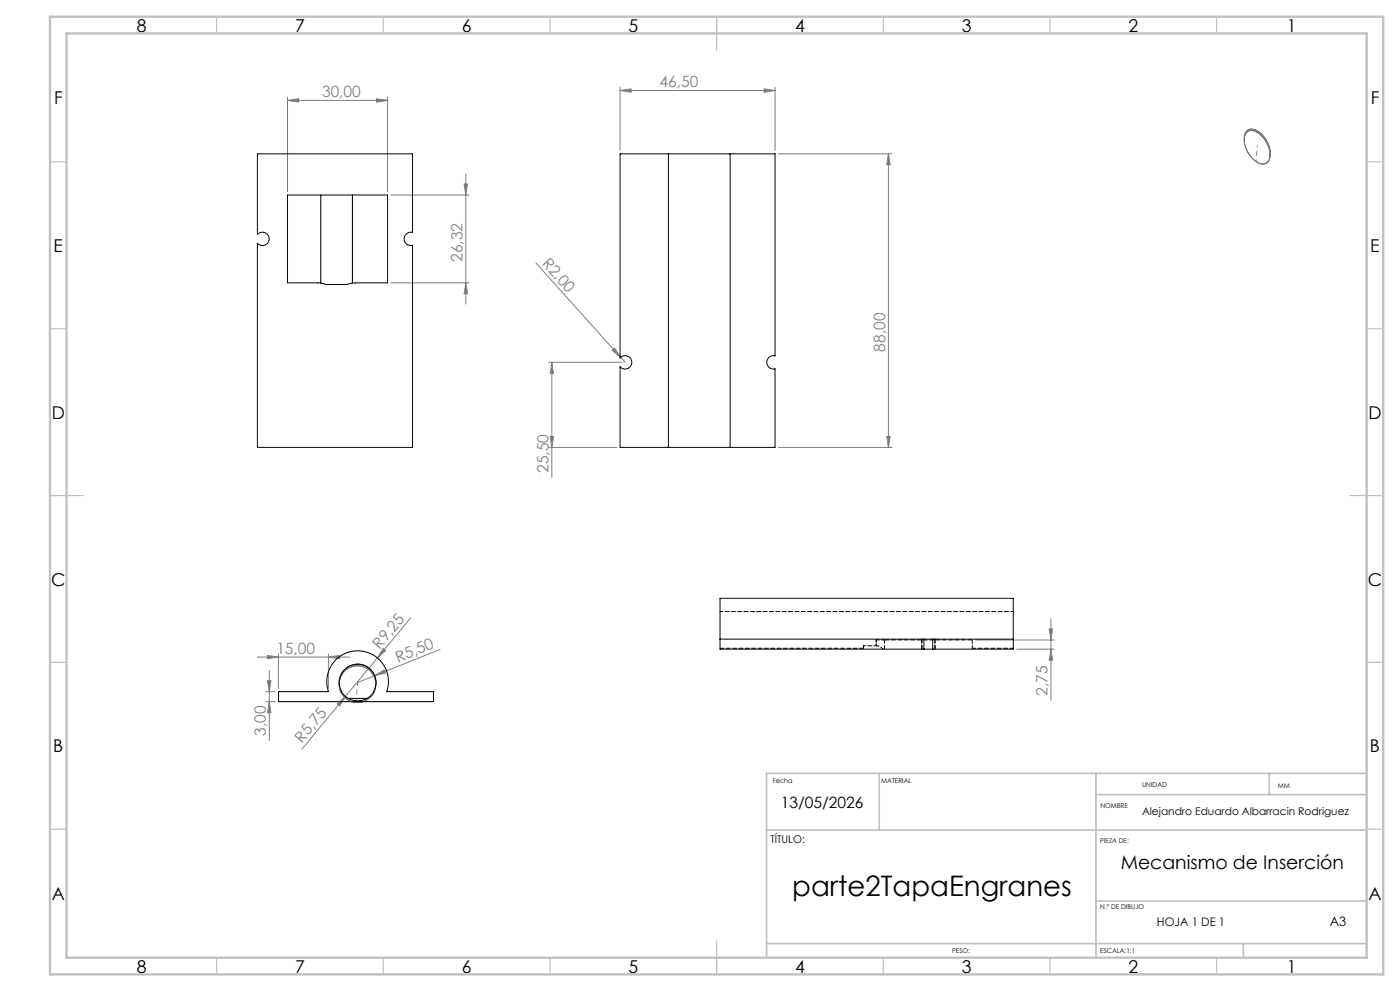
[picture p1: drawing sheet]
<svg xmlns="http://www.w3.org/2000/svg" width="420mm" height="297mm" viewBox="0 0 420 297" stroke-linecap="round" stroke-linejoin="round" font-family="sans-serif">
<g fill="none" stroke="#808080" stroke-width=".3">
<path d="M86.3 30.1l3.3-.5v1zM86.3 29.1v28.3M86.3 30.1h30M113 29.6l3.3 .5-3.3 .5zM116.3 29.1v28.3M186 27.1l3.3-.5v1.1zM186 26.1v19M186 27.1h46.5M229.2 26.6l3.3 .5-3.3 .6zM232.5 26.1v19M373.9 39.7a2.95 2.95 0 0 1 4.2 .6 7.4 7.4 0 0 1 2.5 7.9 2.56 2.56 0 0 1-3.9 .1 7.8 7.8 0 0 1-3.1-8.1zM117.3 58.5h23.4"/>
<path d="M139.2 55.1h1.1l-.6 3.4zM139.7 52.1v39M233.5 46.1h34M266.5 46.1l.6 3.3h-1.1zM266.5 46.1v88M373.3 41.3a2.42 2.42 0 0 1 1.4-2.4 2.42 2.42 0 0 1 2.7 .5 8.5 8.5 0 0 1 3.6 7.2M160.8 78.8l25.4 28.3M117.3 84.8h23.4M139.7 84.8l.6 3.2h-1.1zM164.6 108.6h21.9M165.6 108.6v34.4M165.6 108.6l.5 3.3h-1z"/>
<path d="M183.6 105l.8-.7 1.8 2.8zM186.2 107.1l1.3 1.5M164.6 134.1h20.4M165.1 130.8h1l-.5 3.3zM233.5 134.1h34M266 130.8h1.1l-.6 3.3zM77.2 196.9h27.7M80.2 196.4l3.3 .5-3.3 .5zM83.5 195.9v10.4M98.5 196.9l3.3-.5v1zM98.5 195.9v10.4M113.2 197.2l-22.6 27.3"/>
<path d="M114.9 194.3l.8 .7-2.5 2.2zM123.2 185.2l-10 12M132 194.7l-24.7 9.8M292.7 191.8h23.6M305 194.6h11.3M314.7 188.5h1.1l-.5 3.3zM315.3 185.5v24.4M315.3 194.6l.5 3.3h-1.1zM79.8 207.3h2.7M79.8 210.3h2.7M80.3 204h1l-.5 3.3zM80.8 200.9v21"/>
<path d="M80.8 210.3l.5 3.3h-1zM101.1 211l2.5-2.3-1.7 2.9zM101.8 204.3a5.5 5.5 0 0 1 6-5.2 5.5 5.5 0 0 1 4.9 6.2M112.4 202.5l2.9-1.7 .3 1z"/>
<circle cx="107.2" cy="205.1" r="5.5"/>
</g>
<g fill="none" stroke="#c0c0c0" stroke-width=".35">
<path d="M65 5v5M115 5v5M165 5v5M215 5v10M265 5v5M315 5v5M365 5v5M15 48.5h5M410 48.5h5M15 98.5h5M410 98.5h5M15 148.5h10"/>
<path d="M405 148.5h10M15 198.5h5M410 198.5h5M15 248.5h5M410 248.5h5M65 287v5M115 287v5M165 287v5M215 282v10M265 287v5M315 287v5M365 287v5"/>
</g>
<path d="M263.8 231.8v17M328.8 231.8v55.2M328.8 238.2h81.2M380.8 231.8v6.4M410 231.8h-180v55.2M230 248.8h180M328.8 270h81.2M230 282.8h180M373 282.8v4.2" fill="none" stroke="#c0c0c0" stroke-width=".5"/>
<path d="M15 5h400v287h-400zM20 10h390v277h-390z" fill="none" stroke="#c0c0c0" stroke-width=".7"/>
<path d="M376.8 48.2l.4-4.5" fill="none" stroke="#808080" stroke-width=".3" stroke-dasharray="15.2 1.3 1.3 1.3" stroke-dashoffset="14.9"/>
<path d="M106.8 210.3l.5-5.8" fill="none" stroke="#808080" stroke-width=".3" stroke-dasharray="15.2 1.3 1.3 1.3" stroke-dashoffset="14.3"/>
<g fill="#808080">
<path d="M183.6 105l.8-.7 1.8 2.8z"/>
<path d="M112.4 202.5l2.9-1.7 .3 1z"/>
<path d="M114.9 194.3l.8 .7-2.5 2.2z"/>
<path d="M101.1 211l2.5-2.3-1.7 2.9z"/>
<path d="M113 29.6l3.3 .5-3.3 .5zM86.3 30.1l3.3-.5v1zM98.5 196.9l3.3-.5v1zM80.2 196.4l3.3 .5-3.3 .5z"/>
<path d="M186 27.1l3.3-.5v1.1zM229.2 26.6l3.3 .5-3.3 .6z"/>
<path d="M139.2 55.1h1.1l-.6 3.4zM139.7 84.8l.6 3.2h-1.1zM314.7 188.5h1.1l-.5 3.3zM315.3 194.6l.5 3.3h-1.1zM266.5 46.1l.6 3.3h-1.1zM266 130.8h1.1l-.6 3.3zM165.6 108.6l.5 3.3h-1zM165.1 130.8h1l-.5 3.3zM80.3 204h1l-.5 3.3zM80.8 210.3l.5 3.3h-1z"/>
</g>
<g fill="none" stroke="#000" stroke-width=".3">
<path d="M77.2 46.1h46.6v23.6a2.01 2.01 0 0 0-2.6 1.9 2.01 2.01 0 0 0 2.6 2v60.5h-46.6v-61.2a2.01 2.01 0 0 0 2.9 .1 2.01 2.01 0 0 0 0-2.9 2.01 2.01 0 0 0-2.9 .2zM86.3 58.5h30v26.3h-9.7l-2.5 .5h-6.2l-2.6-.5h-9zM96.2 58.5v26.3M105.7 58.5v26.3M200.5 46.1h18.5M200.5 46.1h-14.5v61.2a2.01 2.01 0 0 1 2.9-.2 2.01 2.01 0 0 1 0 3 2.01 2.01 0 0 1-2.9-.2v24.2h14.5M200.5 46.1v88M219 46.1h13.5v60.6a1.99 1.99 0 0 0-2.5 1.9 1.99 1.99 0 0 0 2.5 1.9v23.6h-13.5M219 46.1v88M200.5 134.1h18.5M216 191.6v-12.3h88v12.3M216 191.6v3h61.2"/>
<path d="M216 191.6h61.2M277.2 194.6h2.6M277.2 191.6h2.6M277.2 191.6v3M279.8 191.6h24.2M279.8 191.6v3M304 191.6v3h-24.2M83.5 207.3h15a9.2 9.2 0 0 1 8.8-12.3 9.2 9.2 0 0 1 8.7 12.3h14v3h-46.5zM104.5 209.3h5.6"/>
<circle cx="107.2" cy="204.6" r="5.5"/>
</g>
<path d="M265.4 194.5v-2.7M291.7 191.8v2.7M291.7 194.3h12.3" fill="none" stroke="#000" stroke-width=".3" stroke-dasharray="1.3 .6" stroke-dashoffset=".2"/>
<path d="M265.4 191.8h26.3" fill="none" stroke="#000" stroke-width=".3" stroke-dasharray="1.3 .6" stroke-dashoffset="-.1"/>
<path d="M262.9 191.8v1.7M262.9 193.5v-1.7" fill="none" stroke="#000" stroke-width=".3" stroke-dasharray="1.3 .6" stroke-dashoffset=".9"/>
<path d="M259 194.3v-.8M262.9 193.5l1.1 .3 .9 .7" fill="none" stroke="#000" stroke-width=".3" stroke-dasharray="1.3 .6" stroke-dashoffset=".4"/>
<path d="M265.4 191.8h-2.5" fill="none" stroke="#000" stroke-width=".3" stroke-dasharray="1.3 .6" stroke-dashoffset=".3"/>
<path d="M259 193.5h3.9" fill="none" stroke="#000" stroke-width=".3" stroke-dasharray="1.3 .6" stroke-dashoffset=".6"/>
<path d="M216 194.3h43M276.5 191.5v3M276.6 191.5v3M280.5 194.5v-3" fill="none" stroke="#000" stroke-width=".3" stroke-dasharray="1.3 .6" stroke-dashoffset=".1"/>
<path d="M304 183.3h-88" fill="none" stroke="#000" stroke-width=".3" stroke-dasharray="1.3 .6" stroke-dashoffset=".5"/>
<text font-size="8.5" x="237.7" y="268.7">parte2TapaEngranes</text>
<text font-size="5.6" x="336.2" y="260.4">Mecanismo de Inserción</text>
<g font-size="5.3">
<text x="41" y="9.5">8</text>
<text x="88.5" y="9.5">7</text>
<text x="138.5" y="9.5">6</text>
<text x="188.5" y="9.5">5</text>
<text x="238.5" y="9.5">4</text>
<text x="288.5" y="9.5">3</text>
<text x="338.5" y="9.5">2</text>
<text x="386" y="9.5">1</text>
<text x="16.2" y="31.2">F</text>
<text x="411.2" y="31.2">F</text>
<text x="16.1" y="75.5">E</text>
<text x="411.1" y="75.5">E</text>
<text x="15.5" y="125.5">D</text>
<text x="410.5" y="125.5">D</text>
<text x="15.4" y="175.5">C</text>
<text x="410.4" y="175.5">C</text>
<text x="16" y="225.5">B</text>
<text x="411" y="225.5">B</text>
<text x="15.5" y="269.7">A</text>
<text x="410.5" y="269.7">A</text>
<text x="41" y="291.5">8</text>
<text x="88.5" y="291.5">7</text>
<text x="138.5" y="291.5">6</text>
<text x="188.5" y="291.5">5</text>
<text x="238.5" y="291.5">4</text>
<text x="288.5" y="291.5">3</text>
<text x="338.5" y="291.5">2</text>
<text x="386" y="291.5">1</text>
</g>
<g font-size="4.7" fill="#808080">
<text x="96.6" y="29.1">30,00</text>
<text x="197.9" y="26.1">46,50</text>
<text x="138.7" y="78.5" transform="rotate(-90 138.7 78.5)">26,32</text>
<text x="162.4" y="79.1" transform="rotate(48 162.4 79.1)">R2,00</text>
<text x="265.5" y="105.3" transform="rotate(-90 265.5 105.3)">88,00</text>
<text x="164.6" y="141.7" transform="rotate(-90 164.6 141.7)">25,50</text>
<text x="82.9" y="195.9">15,00</text>
<text x="114" y="194.7" transform="rotate(-50 114 194.7)">R9,25</text>
<text x="119.4" y="198.6" transform="rotate(-22 119.4 198.6)">R5,50</text>
<text x="314.3" y="208.5" transform="rotate(-90 314.3 208.5)">2,75</text>
<text x="79.8" y="220.6" transform="rotate(-90 79.8 220.6)">3,00</text>
<text x="90.7" y="222.8" transform="rotate(-50 90.7 222.8)">R5,75</text>
</g>
<text font-size="4.7" x="234.3" y="242.1">13/05/2026</text>
<text font-size="3.9" x="398.9" y="277.7">A3</text>
<text font-size="3.5" x="347.1" y="277.7">HOJA 1 DE 1</text>
<g font-size="3.2">
<text x="342.6" y="244.3">Alejandro Eduardo Albarracin Rodriguez</text>
<text x="231.1" y="252.5">TÍTULO:</text>
</g>
<g font-size="2">
<text x="231.8" y="234.6">Fecha</text>
<text x="264.4" y="234.6">MATERIAL</text>
<text x="342.6" y="236">UNIDAD</text>
<text x="383.3" y="236.2">MM</text>
<text x="330.1" y="242.1">NOMBRE</text>
<text x="330.1" y="252.5">PIEZA DE:</text>
<text x="330.1" y="272.5">N.º DE DIBUJO</text>
<text x="285.6" y="285.5">PESO:</text>
<text x="330.1" y="285.6">ESCALA:1:1</text>
</g>
</svg>
